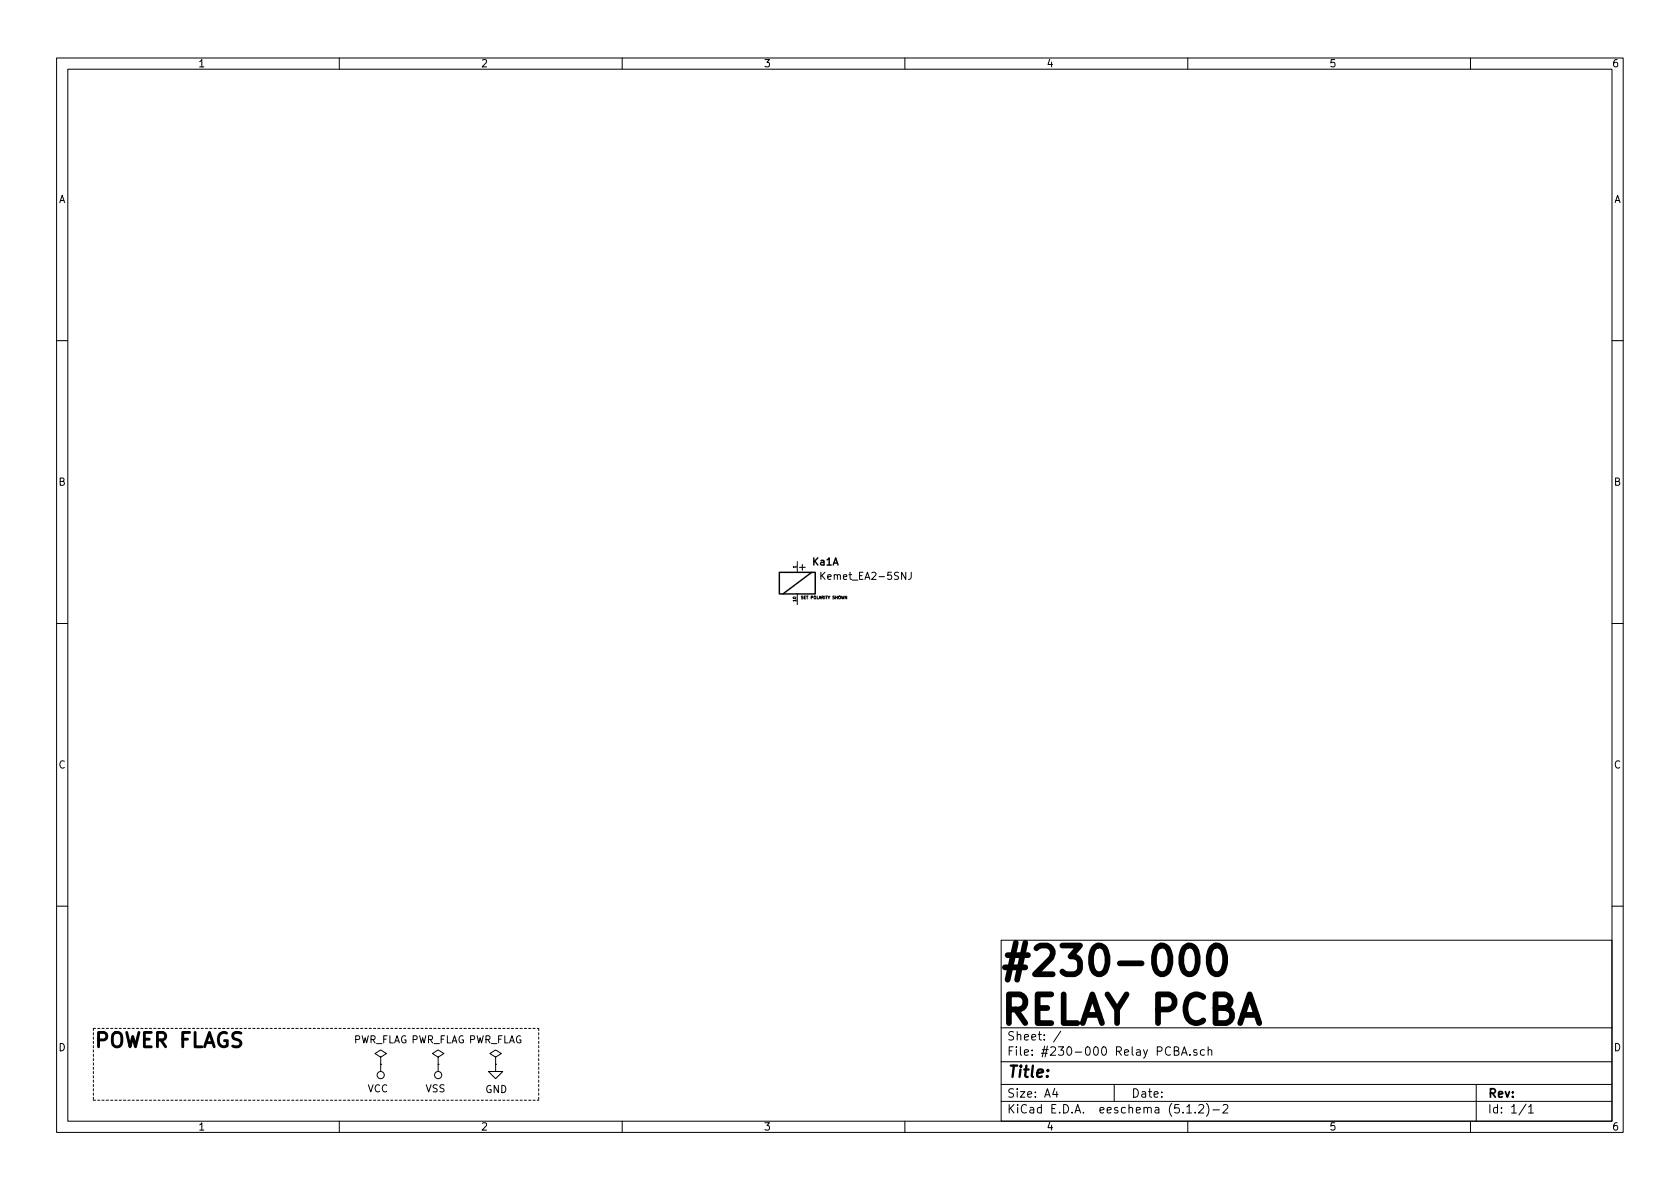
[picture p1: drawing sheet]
<svg xmlns="http://www.w3.org/2000/svg" width="297mm" height="210mm" viewBox="0 0 297 210" stroke-linecap="round" stroke-linejoin="round" font-family="sans-serif">
<g fill="none" stroke="#000" stroke-width=".18">
<path d="M10 10.3h277v189.9h-277zM12 12.2h273v186.1h-273zM60 10.3v1.9M110 10.3v1.9M160 10.3v1.9M210 10.3v1.9M260 10.3v1.9M10 60.2h2M285 60.2h2M141 99.3v1.9M141.9 99.8v1M10 110.3h2"/>
<path d="M141 105v1.9M141.4 100.3h1M145.1 101.2v1.3M145.9 101.2l-.8 .7M161.1 101.2v.9a.39 .39 0 0 1-.5 .4M285 110.3h2M10 160.2h2M177 166.3h108v32h-108zM285 160.2h2M60 198.3v1.9M67.3 186.9l1-.6-1-.6-1 .6 1 .6v1.3M67.3 188.2h.1"/>
<path d="M67.3 188.2v1.3M77.5 186.9l1-.6-1-.6-1 .6 1 .6v1.3M77.5 188.2h.1M77.5 188.2v1.3M87.6 186.9l1-.6-1-.6-1 .6 1 .6v1.3M87.6 188.2h.1M87.6 188.2v1.3h1.3l-1.3 1.2-1.2-1.2h1.2M110 198.3v1.9M160 198.3v1.9M177 194.8h108M177 191.8h108M177 187.8h108"/>
<path d="M177 181.8h108M186.5 192.5l-.4 1h1M186.8 193v1M187.6 182.3l-1.3 2M197 191.8v3M207.6 185.8l.7-.1v-.4l-.2-.2h-.5v1.5h.6l.2-.1 .1-.4-.2-.2-.2-.1M208.9 186.6l.5-1.5 .5 1.5M209 186.2h.8M209.8 195.8l.5-.5v1.5M209.8 196.8h.9M210 198.3v1.9M210.4 186.5v.1"/>
<path d="M211.3 196.7v.1M211.6 185.7l-.3-.1-.3 .2 .1 .2 .5 .2v.3h-.6M212 195.5l.2-.2h.3l.3 .5-.9 1h.9M213 185.7l-.5-.1-.3 .3 .1 .6 .2 .1 .5-.1M213.3 195.1a1.71 1.71 0 0 1 0 2.3M213.6 185.7l.2-.1 .4 .1v.9M213.6 185.1v1.5M214.5 196.3h1.1M216.3 195.5l.2-.2h.3l.2 .2 .1 .3-.1 .2-.8 .8h.9M260 198.3v1.9M261 191.8v6.5M269.8 195.2l-1.2 2"/>
<path d="M270.3 195.8l.4-.5v1.5M270.3 196.8h.8"/>
<circle cx="67.3" cy="190.1" r=".63"/>
<circle cx="77.5" cy="190.1" r=".63"/>
</g>
<path d="M16.5 181.9v12.7M16.5 194.6h78.7M16.5 181.9h78.7M95.2 181.9v12.7" fill="none" stroke="#000" stroke-width=".18" stroke-dasharray=".4 .4"/>
<path d="M137.8 101.2h6.3v3.8h-6.3zM143.5 101.2l-5.1 3.8" fill="none" stroke="#000" stroke-width=".25"/>
<path d="M209.3 167.7a1.22 1.22 0 0 1 1.3-.5 1.22 1.22 0 0 1 .9 1 4 4 0 0 1-.5 3.8 1.19 1.19 0 0 1-1.9-.7 4.3 4.3 0 0 1 .2-3.6zM214.2 167.7a1.2 1.2 0 0 1 1.2-.5 1.2 1.2 0 0 1 1 1 3.8 3.8 0 0 1-.5 3.8 1.19 1.19 0 0 1-2-.7 4.4 4.4 0 0 1 .3-3.6z" fill="none" stroke="#000" stroke-width="1"/>
<g font-size="7.1">
<text x="176.5" y="172.5">#230-000</text>
<text x="176.5" y="181.2">RELAY PCBA</text>
</g>
<text font-size="3.5" x="16.5" y="185.2">POWER FLAGS</text>
<text font-size="2.8" x="178" y="190.5">Title:</text>
<g font-size="2.1">
<text x="178" y="184">Sheet: /</text>
<text x="178" y="186.7">File: #230-000 Relay PCBA.sch</text>
<text x="178" y="196.9">KiCad E.D.A. eeschema (5.1.2)-2</text>
<text x="178" y="194.1">Size: A4</text>
<text x="200" y="194.1">Date:</text>
<text x="263" y="194.1">Rev:</text>
<text x="263" y="196.9">Id: 1/1</text>
</g>
<g font-size="1.8">
<text x="35" y="11.9">1</text>
<text x="85" y="11.9">2</text>
<text x="135" y="11.9">3</text>
<text x="185" y="11.9">4</text>
<text x="235" y="11.9">5</text>
<text x="285" y="11.9">6</text>
<text x="10.4" y="35.9">A</text>
<text x="285.4" y="35.9">A</text>
<text x="10.4" y="85.9">B</text>
<text x="285.4" y="85.9">B</text>
<text x="143.7" y="100">Ka1A</text>
<text x="145.7" y="102.5">Kemet_EA2-5SNJ</text>
<text x="10.4" y="135.9">C</text>
<text x="285.4" y="135.9">C</text>
<text x="10.4" y="185.9">D</text>
<text x="62.4" y="184.5">PWR_FLAG PWR_FLAG PWR_FLAG</text>
<text x="285.4" y="185.9">D</text>
<text x="65" y="193.2">VCC</text>
<text x="75.3" y="193.2">VSS</text>
<text x="85.8" y="193.3">GND</text>
<text x="35" y="199.9">1</text>
<text x="85" y="199.9">2</text>
<text x="135" y="199.9">3</text>
<text x="185" y="199.9">4</text>
<text x="235" y="199.9">5</text>
<text x="285" y="199.9">6</text>
</g>
<g font-size=".7">
<text x="140.8" y="100.4" transform="rotate(-90 140.8 100.4)">1</text>
<text x="140.8" y="106.3" transform="rotate(-90 140.8 106.3)">10</text>
<text x="141.7" y="105.9">SET POLARITY SHOWN</text>
</g>
</svg>
